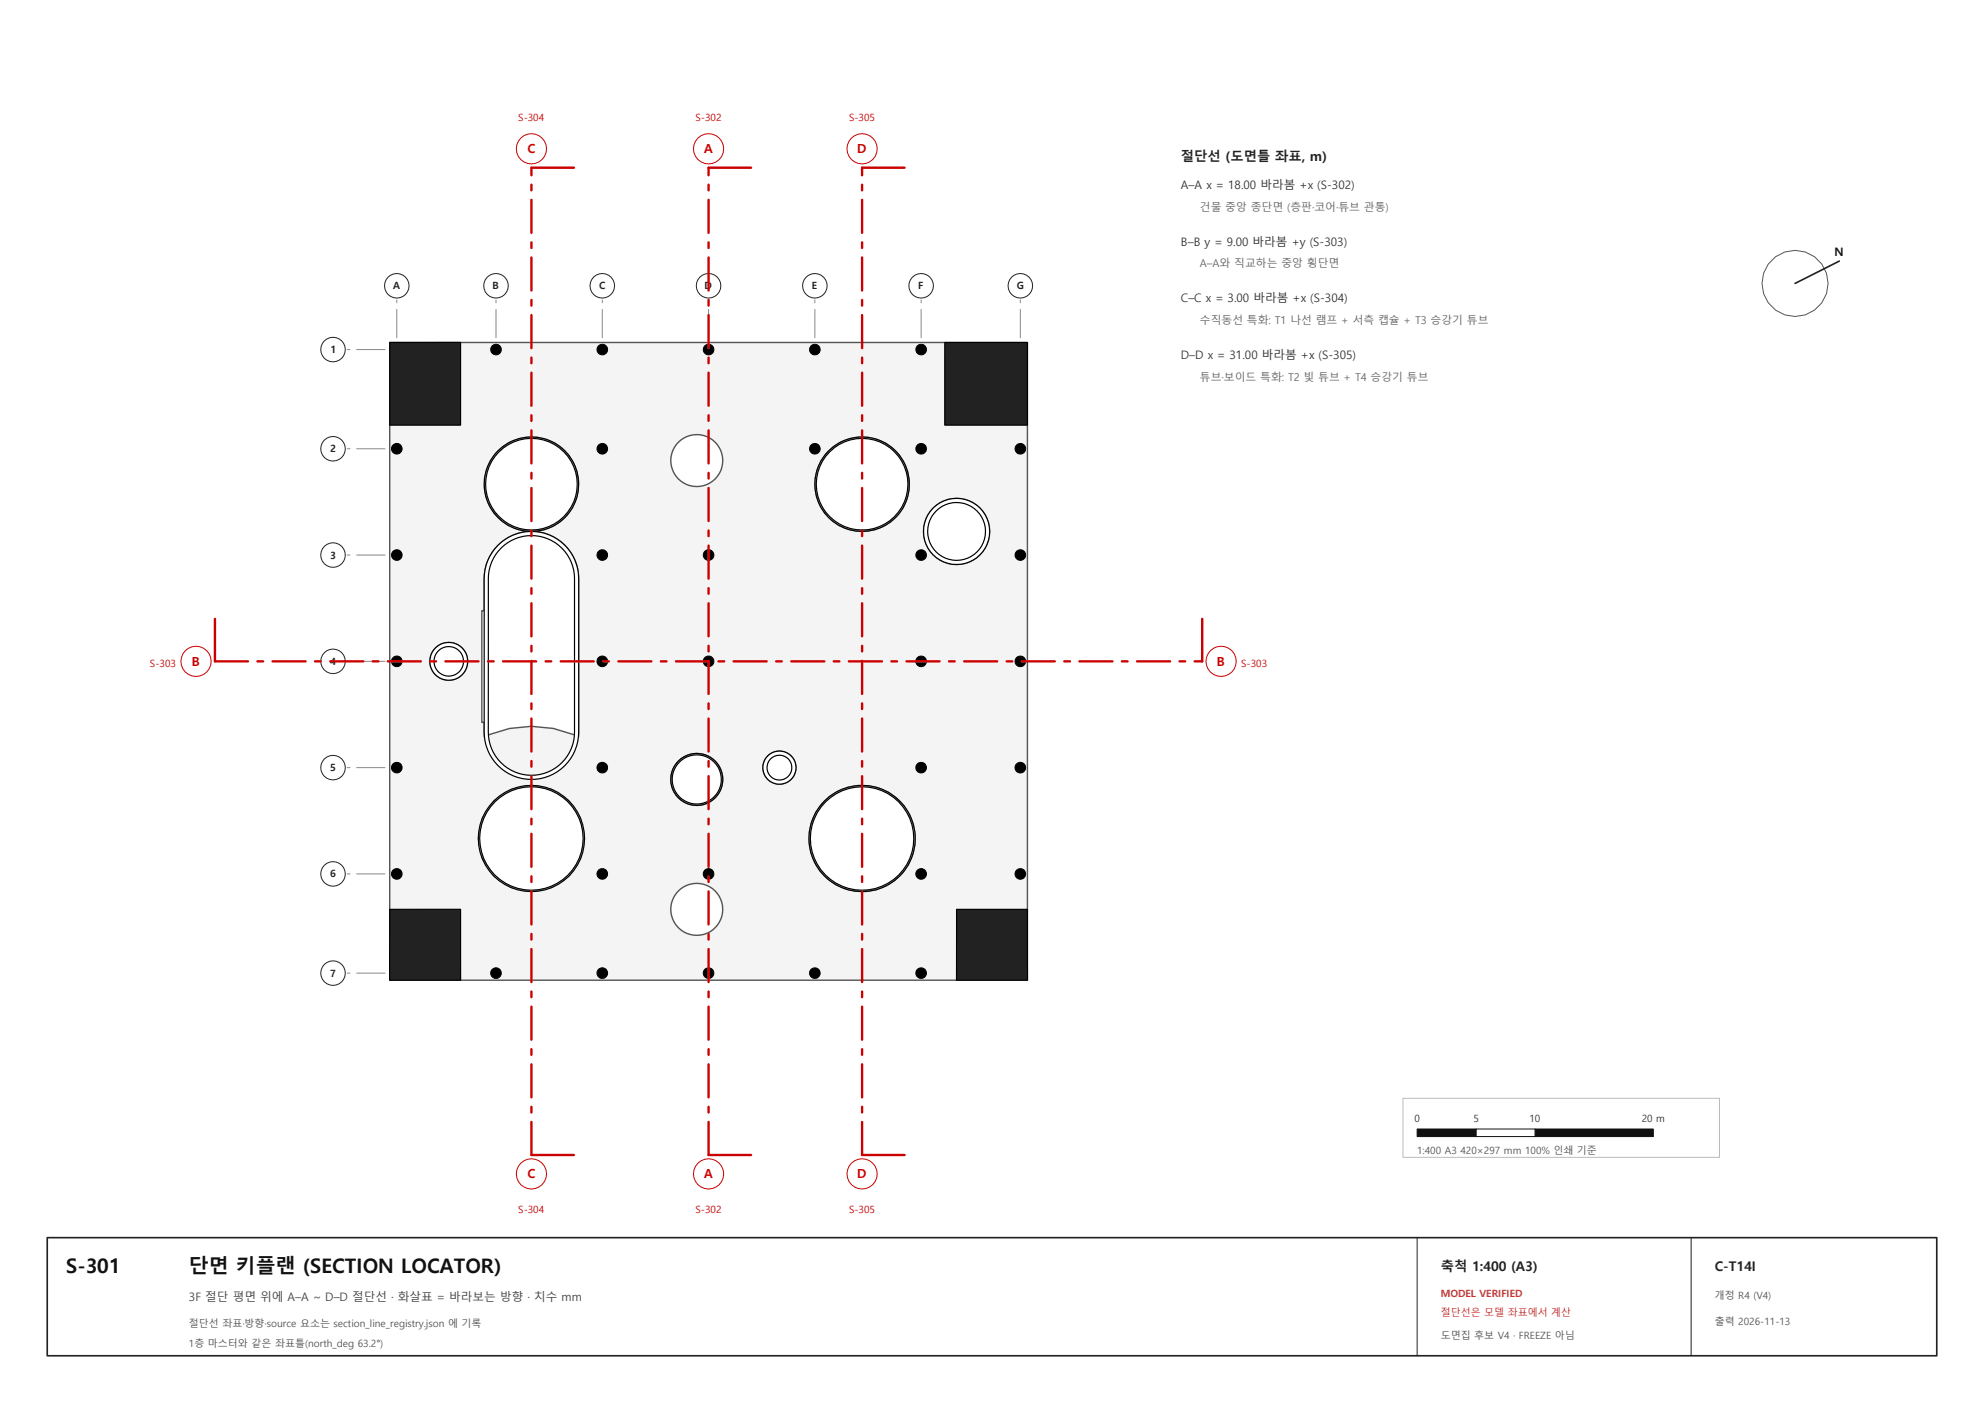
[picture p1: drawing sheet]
<svg xmlns="http://www.w3.org/2000/svg" width="420mm" height="297mm" viewBox="0 0 420 297" stroke-linecap="round" stroke-linejoin="round" font-family="sans-serif">
<path d="M82.5 72.5h135v135h-135zM105.4 115.4a10.1 10.1 0 0 0-2.9 7.1v6.8h-.5v23.6h.5v3.1l.9-.4 4.5-1.4 4.6-.4 4.6 .4 4.5 1.4 .8 .4 .1-33.5a10 10 0 0 0-6.2-9.2 10 10 0 0 0-10.9 2.1zM104.4 169.7l-1.1 1.7a6.3 6.3 0 0 0-1.6 3.9 6.4 6.4 0 0 0 0 4.3 6.3 6.3 0 0 0 1.6 4 6.4 6.4 0 0 0 3.1 3.1 6.3 6.3 0 0 0 4 1.6l2.3 .4 1.9-.4a6.3 6.3 0 0 0 4-1.6 6.3 6.3 0 0 0 3.1-3.1 6.3 6.3 0 0 0 1.6-4l.4-2.3-.4-2a6.3 6.3 0 0 0-1.6-3.9 6.3 6.3 0 0 0-3.1-3.1 6.4 6.4 0 0 0-4-1.6 6.3 6.3 0 0 0-4.2 0 6.4 6.4 0 0 0-4 1.6zM171.3 177.5a11.2 11.2 0 0 0 22.4 0 11.2 11.2 0 0 0-22.4 0zM172.5 102.5a10 10 0 0 0 20 0 10 10 0 0 0-20 0zM102.6 102.5a10 10 0 0 0 19.9 0 10 10 0 0 0-19.9 0zM142 192.5a5.5 5.5 0 0 0 11 0 5.5 5.5 0 0 0-11 0zM142 165a5.5 5.5 0 0 0 11 0 5.5 5.5 0 0 0-11 0zM161.5 162.5a3.5 3.5 0 0 0 7 0 3.5 3.5 0 0 0-7 0zM91 140a4 4 0 0 0 8 0 4 4 0 0 0-8 0zM195.5 112.5a7 7 0 0 0 14 0 7 7 0 0 0-14 0zM142 97.5a5.5 5.5 0 0 0 11 0 5.5 5.5 0 0 0-11 0z" fill-rule="evenodd" fill="#f4f4f4" stroke="#555" stroke-width=".3"/>
<g fill="#222" stroke="#000" stroke-width=".25">
<path d="M82.5 72.5h15v17.5h-15z" fill-rule="evenodd"/>
<path d="M200 72.5h17.5v17.5h-17.5z" fill-rule="evenodd"/>
<path d="M202.5 192.5h15v15h-15z" fill-rule="evenodd"/>
<path d="M82.5 192.5h15v15h-15z" fill-rule="evenodd"/>
</g>
<g fill="#fff" stroke="#000" stroke-width=".25">
<path d="M105.4 115.4a10 10 0 0 1 10.9-2.1 10 10 0 0 1 6.2 9.2v32.5a10 10 0 0 1-10 10 10 10 0 0 1-10-10v-32.5a10 10 0 0 1 2.9-7.1zM106 116.1a9.1 9.1 0 0 0-2.6 6.4v32.5a9.1 9.1 0 0 0 9.1 9.1 9.1 9.1 0 0 0 9.1-9.1v-32.5a9.1 9.1 0 0 0-5.6-8.4 9.1 9.1 0 0 0-10 2z" fill-rule="evenodd"/>
<path d="M195.5 112.5a7 7 0 0 1 14 0 7 7 0 0 1-14 0zM196.4 112.5a6.1 6.1 0 0 0 12.2 0 6.1 6.1 0 0 0-12.2 0z" fill-rule="evenodd"/>
<path d="M91 140a4 4 0 0 1 8 0 4 4 0 0 1-8 0zM91.9 140a3.1 3.1 0 0 0 6.2 0 3.1 3.1 0 0 0-6.2 0z" fill-rule="evenodd"/>
<path d="M161.5 162.5a3.5 3.5 0 0 1 7 0 3.5 3.5 0 0 1-7 0zM162.4 162.5a2.62 2.62 0 0 0 5.2 0 2.62 2.62 0 0 0-5.2 0z" fill-rule="evenodd"/>
<path d="M142 165a5.5 5.5 0 0 1 11 0 5.5 5.5 0 0 1-11 0zM142.3 165a5.2 5.2 0 0 0 10.4 0 5.2 5.2 0 0 0-10.4 0z" fill-rule="evenodd"/>
<path d="M101.2 177.5a11.3 11.3 0 0 1 22.6 0 11.3 11.3 0 0 1-22.6 0zM101.5 177.5a11 11 0 0 0 22 0 11 11 0 0 0-22 0z" fill-rule="evenodd"/>
<path d="M171.3 177.5a11.2 11.2 0 0 1 22.5 0 11.2 11.2 0 0 1-22.5 0zM171.5 177.5a11 11 0 0 0 21.9 0 11 11 0 0 0-21.9 0z" fill-rule="evenodd"/>
<path d="M102.5 102.5a10 10 0 0 1 20 0 10 10 0 0 1-20 0zM102.8 102.5a9.7 9.7 0 0 0 19.4 0 9.7 9.7 0 0 0-19.4 0z" fill-rule="evenodd"/>
<path d="M172.5 102.5a10 10 0 0 1 20 0 10 10 0 0 1-20 0zM172.8 102.5a9.7 9.7 0 0 0 19.4 0 9.7 9.7 0 0 0-19.4 0z" fill-rule="evenodd"/>
</g>
<g fill="#000" stroke="#000" stroke-width=".21">
<circle cx="105" cy="74" r="1.12"/>
<circle cx="127.5" cy="74" r="1.13"/>
<circle cx="150" cy="74" r="1.12"/>
<circle cx="172.5" cy="74" r="1.12"/>
<circle cx="195" cy="74" r="1.12"/>
<circle cx="84" cy="95" r="1.12"/>
<circle cx="127.5" cy="95" r="1.12"/>
<circle cx="172.5" cy="95" r="1.12"/>
<circle cx="195" cy="95" r="1.12"/>
<circle cx="216" cy="95" r="1.12"/>
<circle cx="84" cy="117.5" r="1.13"/>
<circle cx="127.5" cy="117.5" r="1.12"/>
<circle cx="150" cy="117.5" r="1.13"/>
<circle cx="195" cy="117.5" r="1.12"/>
<circle cx="216" cy="117.5" r="1.12"/>
<circle cx="84" cy="140" r="1.12"/>
<circle cx="127.5" cy="140" r="1.12"/>
<circle cx="150" cy="140" r="1.13"/>
<circle cx="195" cy="140" r="1.12"/>
<circle cx="216" cy="140" r="1.12"/>
<circle cx="84" cy="162.5" r="1.13"/>
<circle cx="127.5" cy="162.5" r="1.12"/>
<circle cx="195" cy="162.5" r="1.12"/>
<circle cx="216" cy="162.5" r="1.13"/>
<circle cx="84" cy="185" r="1.12"/>
<circle cx="127.5" cy="185" r="1.12"/>
<circle cx="150" cy="185" r="1.13"/>
<circle cx="195" cy="185" r="1.12"/>
<circle cx="216" cy="185" r="1.12"/>
<circle cx="105" cy="206" r="1.12"/>
<circle cx="127.5" cy="206" r="1.12"/>
<circle cx="150" cy="206" r="1.12"/>
<circle cx="172.5" cy="206" r="1.12"/>
<circle cx="195" cy="206" r="1.12"/>
</g>
<path d="M84 71.5v-8" fill="none" stroke="#888" stroke-width=".21" stroke-dasharray="6 1.4 1 1.4"/>
<circle cx="84" cy="60.5" r="2.6" fill="#fff" stroke="#222" stroke-width=".21"/>
<path d="M105 71.5v-8" fill="none" stroke="#888" stroke-width=".21" stroke-dasharray="6 1.4 1 1.4"/>
<circle cx="105" cy="60.5" r="2.6" fill="#fff" stroke="#222" stroke-width=".21"/>
<path d="M127.5 71.5v-8" fill="none" stroke="#888" stroke-width=".21" stroke-dasharray="6 1.4 1 1.4"/>
<circle cx="127.5" cy="60.5" r="2.6" fill="#fff" stroke="#222" stroke-width=".21"/>
<path d="M150 71.5v-8" fill="none" stroke="#888" stroke-width=".21" stroke-dasharray="6 1.4 1 1.4"/>
<circle cx="150" cy="60.5" r="2.6" fill="#fff" stroke="#222" stroke-width=".21"/>
<path d="M172.5 71.5v-8" fill="none" stroke="#888" stroke-width=".21" stroke-dasharray="6 1.4 1 1.4"/>
<circle cx="172.5" cy="60.5" r="2.6" fill="#fff" stroke="#222" stroke-width=".21"/>
<path d="M195 71.5v-8" fill="none" stroke="#888" stroke-width=".21" stroke-dasharray="6 1.4 1 1.4"/>
<circle cx="195" cy="60.5" r="2.6" fill="#fff" stroke="#222" stroke-width=".21"/>
<path d="M216 71.5v-8" fill="none" stroke="#888" stroke-width=".21" stroke-dasharray="6 1.4 1 1.4"/>
<circle cx="216" cy="60.5" r="2.6" fill="#fff" stroke="#222" stroke-width=".21"/>
<path d="M81.5 206h-8" fill="none" stroke="#888" stroke-width=".21" stroke-dasharray="6 1.4 1 1.4"/>
<circle cx="70.5" cy="206" r="2.6" fill="#fff" stroke="#222" stroke-width=".21"/>
<path d="M81.5 185h-8" fill="none" stroke="#888" stroke-width=".21" stroke-dasharray="6 1.4 1 1.4"/>
<circle cx="70.5" cy="185" r="2.6" fill="#fff" stroke="#222" stroke-width=".21"/>
<path d="M81.5 162.5h-8" fill="none" stroke="#888" stroke-width=".21" stroke-dasharray="6 1.4 1 1.4"/>
<circle cx="70.5" cy="162.5" r="2.6" fill="#fff" stroke="#222" stroke-width=".21"/>
<path d="M81.5 140h-8" fill="none" stroke="#888" stroke-width=".21" stroke-dasharray="6 1.4 1 1.4"/>
<circle cx="70.5" cy="140" r="2.6" fill="#fff" stroke="#222" stroke-width=".21"/>
<path d="M81.5 117.5h-8" fill="none" stroke="#888" stroke-width=".21" stroke-dasharray="6 1.4 1 1.4"/>
<circle cx="70.5" cy="117.5" r="2.6" fill="#fff" stroke="#222" stroke-width=".21"/>
<path d="M81.5 95h-8" fill="none" stroke="#888" stroke-width=".21" stroke-dasharray="6 1.4 1 1.4"/>
<circle cx="70.5" cy="95" r="2.6" fill="#fff" stroke="#222" stroke-width=".21"/>
<path d="M81.5 74h-8" fill="none" stroke="#888" stroke-width=".21" stroke-dasharray="6 1.4 1 1.4"/>
<circle cx="70.5" cy="74" r="2.6" fill="#fff" stroke="#222" stroke-width=".21"/>
<path d="M150 244.5v-209" fill="none" stroke="#c00" stroke-width=".5" stroke-dasharray="7 2 1.2 2"/>
<path d="M150 35.5h9M150 244.5h9" fill="none" stroke="#c00" stroke-width=".5"/>
<g fill="#fff" stroke="#c00" stroke-width=".21">
<circle cx="150" cy="248.5" r="3.2"/>
<circle cx="150" cy="31.5" r="3.2"/>
</g>
<path d="M45.5 140h209" fill="none" stroke="#c00" stroke-width=".5" stroke-dasharray="7 2 1.2 2"/>
<path d="M45.5 131v9M254.5 131v9" fill="none" stroke="#c00" stroke-width=".5"/>
<g fill="#fff" stroke="#c00" stroke-width=".21">
<circle cx="41.5" cy="140" r="3.2"/>
<circle cx="258.5" cy="140" r="3.2"/>
</g>
<path d="M112.5 244.5v-209" fill="none" stroke="#c00" stroke-width=".5" stroke-dasharray="7 2 1.2 2"/>
<path d="M112.5 35.5h9M112.5 244.5h9" fill="none" stroke="#c00" stroke-width=".5"/>
<g fill="#fff" stroke="#c00" stroke-width=".21">
<circle cx="112.5" cy="248.5" r="3.2"/>
<circle cx="112.5" cy="31.5" r="3.2"/>
</g>
<path d="M182.5 244.5v-209" fill="none" stroke="#c00" stroke-width=".5" stroke-dasharray="7 2 1.2 2"/>
<path d="M182.5 35.5h9M182.5 244.5h9" fill="none" stroke="#c00" stroke-width=".5"/>
<g fill="#fff" stroke="#c00" stroke-width=".21">
<circle cx="182.5" cy="248.5" r="3.2"/>
<circle cx="182.5" cy="31.5" r="3.2"/>
</g>
<circle cx="380" cy="60" r="7" fill="none" stroke="#555" stroke-width=".21"/>
<path d="M389.4 55.3l-9.4 4.7" fill="none" stroke="#222" stroke-width=".35"/>
<path d="M297 232.5h67v12.5h-67z" fill-rule="evenodd" fill="#fff" stroke="#bbb" stroke-width=".21"/>
<path d="M300 239h12.5v1.6h-12.5z" fill-rule="evenodd" fill="#111" stroke="#111" stroke-width=".21"/>
<path d="M312.5 239h12.5v1.6h-12.5z" fill-rule="evenodd" fill="#fff" stroke="#111" stroke-width=".21"/>
<path d="M325 239h25v1.6h-25z" fill-rule="evenodd" fill="#111" stroke="#111" stroke-width=".21"/>
<path d="M10 262h400v25h-400z" fill-rule="evenodd" fill="#fff" stroke="#222" stroke-width=".35"/>
<path d="M300 262v25M358 262v25" fill="none" stroke="#222" stroke-width=".21"/>
<g font-size="4.2" fill="#111">
<text x="14" y="269.5">S-301</text>
<text x="40" y="269.5">단면 키플랜 (SECTION LOCATOR)</text>
</g>
<g font-size="2.8" fill="#222">
<text x="250" y="34">절단선 (도면틀 좌표, m)</text>
<text x="305" y="269">축척 1:400 (A3)</text>
<text x="363" y="269">C-T14I</text>
</g>
<g font-size="2.6" fill="#c00">
<text x="111.7" y="32.4">C</text>
<text x="149.1" y="32.4">A</text>
<text x="181.5" y="32.4">D</text>
<text x="40.6" y="140.9">B</text>
<text x="257.6" y="140.9">B</text>
<text x="111.7" y="249.4">C</text>
<text x="149.1" y="249.4">A</text>
<text x="181.5" y="249.4">D</text>
</g>
<g font-size="2.5" fill="#333">
<text x="250" y="40">A–A x = 18.00 바라봄 +x (S-302)</text>
<text x="250" y="52">B–B y = 9.00 바라봄 +y (S-303)</text>
<text x="250" y="64">C–C x = 3.00 바라봄 +x (S-304)</text>
<text x="250" y="76">D–D x = 31.00 바라봄 +x (S-305)</text>
</g>
<text font-size="2.5" fill="#111" x="388.4" y="54.3">N</text>
<text font-size="2.5" fill="#444" x="40" y="275.5">3F 절단 평면 위에 A–A ~ D–D 절단선 · 화살표 = 바라보는 방향 · 치수 mm</text>
<g font-size="2.3" fill="#666">
<text x="254" y="44.6">건물 중앙 종단면 (층판·코어·튜브 관통)</text>
<text x="254" y="56.6">A–A와 직교하는 중앙 횡단면</text>
<text x="254" y="68.6">수직동선 특화: T1 나선 램프 + 서측 캡슐 + T3 승강기 튜브</text>
<text x="254" y="80.6">튜브·보이드 특화: T2 빛 튜브 + T4 승강기 튜브</text>
</g>
<g font-size="2.1" fill="#c00">
<text x="109.7" y="25.7">S-304</text>
<text x="147.2" y="25.7">S-302</text>
<text x="179.8" y="25.7">S-305</text>
<text x="31.7" y="141.2">S-303</text>
<text x="262.8" y="141.2">S-303</text>
<text x="109.7" y="256.7">S-304</text>
<text x="147.2" y="256.7">S-302</text>
<text x="179.8" y="256.7">S-305</text>
</g>
<g font-size="2.1" fill="#222">
<text x="83.3" y="61.2">A</text>
<text x="104.3" y="61.2">B</text>
<text x="126.8" y="61.2">C</text>
<text x="149.2" y="61.2">D</text>
<text x="171.9" y="61.2">E</text>
<text x="194.4" y="61.2">F</text>
<text x="215.3" y="61.2">G</text>
<text x="70" y="74.7">1</text>
<text x="69.9" y="95.7">2</text>
<text x="69.9" y="118.2">3</text>
<text x="69.9" y="140.7">4</text>
<text x="69.9" y="163.2">5</text>
<text x="69.9" y="185.7">6</text>
<text x="69.9" y="206.7">7</text>
</g>
<g font-size="2.1" fill="#333">
<text x="299.4" y="237.6">0</text>
<text x="311.9" y="237.6">5</text>
<text x="323.8" y="237.6">10</text>
<text x="347.5" y="237.6">20 m</text>
</g>
<g font-size="2.1" fill="#555">
<text x="300" y="244.2">1:400 A3 420×297 mm 100% 인쇄 기준</text>
<text x="363" y="275">개정 R4 (V4)</text>
<text x="40" y="281">절단선 좌표·방향·source 요소는 section_line_registry.json 에 기록</text>
<text x="363" y="280.5">출력 2026-11-13</text>
<text x="40" y="285.2">1층 마스터와 같은 좌표틀(north_deg 63.2°)</text>
<text x="305" y="283.5">도면집 후보 V4 · FREEZE 아님</text>
</g>
<g font-size="2.1" fill="#a33">
<text x="305" y="274.5">MODEL VERIFIED</text>
<text x="305" y="278.5">절단선은 모델 좌표에서 계산</text>
</g>
</svg>
